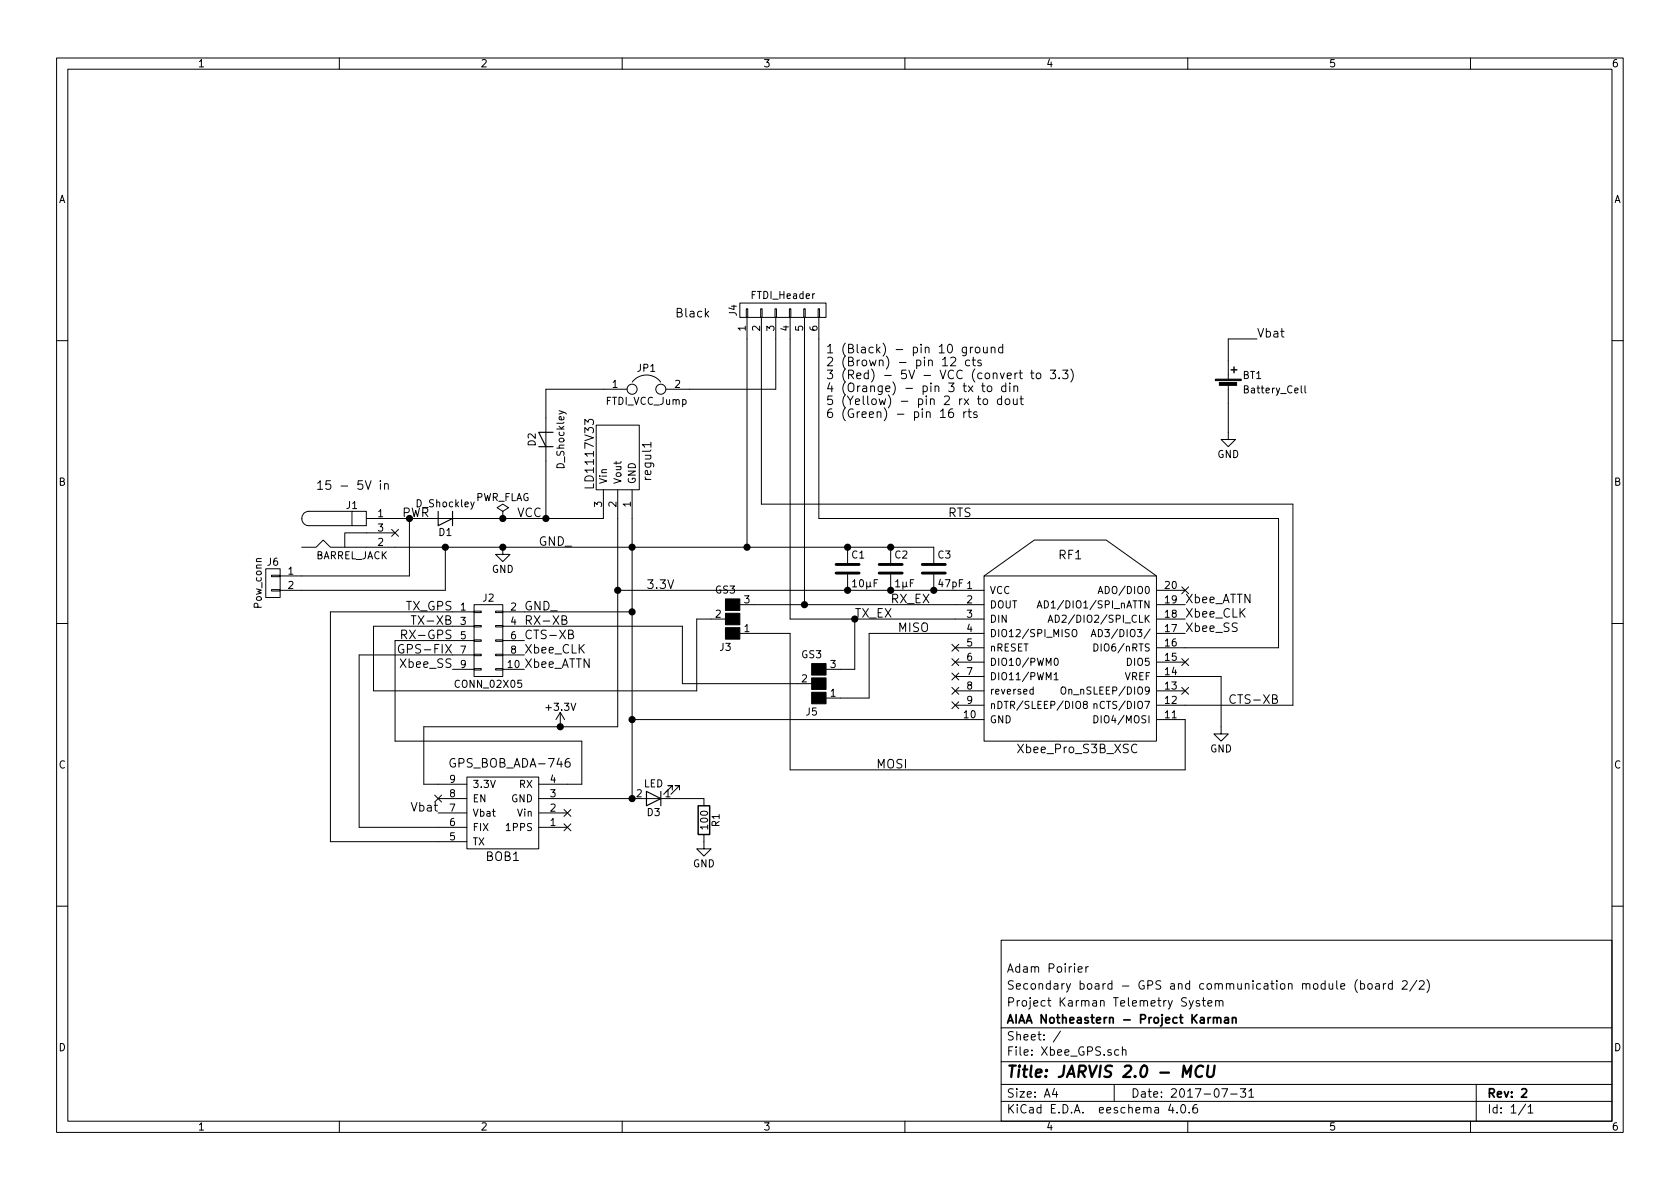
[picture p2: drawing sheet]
EESchema Schematic File Version 2
LIBS:power
LIBS:device
LIBS:transistors
LIBS:conn
LIBS:linear
LIBS:regul
LIBS:74xx
LIBS:cmos4000
LIBS:adc-dac
LIBS:memory
LIBS:xilinx
LIBS:microcontrollers
LIBS:dsp
LIBS:microchip
LIBS:analog_switches
LIBS:motorola
LIBS:texas
LIBS:intel
LIBS:audio
LIBS:interface
LIBS:digital-audio
LIBS:philips
LIBS:display
LIBS:cypress
LIBS:siliconi
LIBS:opto
LIBS:atmel
LIBS:contrib
LIBS:valves
LIBS:master_custom
LIBS:adafruit_BOBs
LIBS:Xbee_GPS-cache
EELAYER 25 0
EELAYER END
$Descr A4 11693 8268
encoding utf-8
Sheet 1 1
Title "JARVIS 2.0 - MCU"
Date "2017-07-31"
Rev "2"
Comp "AIAA Notheastern - Project Karman"
Comment1 "Project Karman Telemetry System"
Comment2 "Secondary board - GPS and communication module (board 2/2)"
Comment3 "Adam Poirier"
Comment4 ""
$EndDescr
$Comp
L CONN_02X05 J2
U 1 1
P 3400 4450
F 0 "J2" H 3400 4750 50  0000 C CNN
F 1 "CONN_02X05" H 3400 4150 50  0000 C CNN
F 2 "Connectors:IDC_Header_Straight_10pins" H 3400 3250 50  0001 C CNN
F 3 "" H 3400 3250 50  0001 C CNN
	1    3400 4450
	1    0    0    -1  
$EndComp
Text Label 3150 4250 2    60   ~ 0
TX_GPS
Text Label 3150 4350 2    60   ~ 0
TX-XB
Text Label 3150 4450 2    60   ~ 0
RX-GPS
Text Label 3150 4550 2    60   ~ 0
GPS-FIX
Text Label 3150 4650 2    60   ~ 0
Xbee_SS
Text Label 3650 4250 0    60   ~ 0
GND_
Text Label 3650 4350 0    60   ~ 0
RX-XB
Text Label 3650 4450 0    60   ~ 0
CTS-XB
Text Label 3650 4550 0    60   ~ 0
Xbee_CLK
Text Label 3650 4650 0    60   ~ 0
Xbee_ATTN
$Comp
L Xbee_Pro_S3B_XSC RF1
U 1 1
P 7200 5100
F 0 "RF1" H 7450 6350 60  0000 C CNN
F 1 "Xbee_Pro_S3B_XSC" H 7500 5000 60  0000 C CNN
F 2 "custom_master:Xbee_Pro_S3B" H 7200 5100 60  0001 C CNN
F 3 "" H 7200 5100 60  0001 C CNN
	1    7200 5100
	1    0    0    -1  
$EndComp
Text Label 8550 4900 0    60   ~ 0
CTS-XB
$Comp
L C C1
U 1 1
P 5900 3950
F 0 "C1" H 5925 4050 50  0000 L CNN
F 1 "10µF" H 5925 3850 50  0000 L CNN
F 2 "Capacitors_THT:C_Rect_L4.6mm_W2.0mm_P2.50mm_MKS02_FKP02" H 5938 3800 50  0001 C CNN
F 3 "" H 5900 3950 50  0001 C CNN
	1    5900 3950
	1    0    0    -1  
$EndComp
$Comp
L C C2
U 1 1
P 6200 3950
F 0 "C2" H 6225 4050 50  0000 L CNN
F 1 "1µF" H 6225 3850 50  0000 L CNN
F 2 "Capacitors_THT:C_Rect_L4.6mm_W2.0mm_P2.50mm_MKS02_FKP02" H 6238 3800 50  0001 C CNN
F 3 "" H 6200 3950 50  0001 C CNN
	1    6200 3950
	1    0    0    -1  
$EndComp
$Comp
L C C3
U 1 1
P 6500 3950
F 0 "C3" H 6525 4050 50  0000 L CNN
F 1 "47pF" H 6525 3850 50  0000 L CNN
F 2 "Capacitors_THT:C_Rect_L4.6mm_W2.0mm_P2.50mm_MKS02_FKP02" H 6538 3800 50  0001 C CNN
F 3 "" H 6500 3950 50  0001 C CNN
	1    6500 3950
	1    0    0    -1  
$EndComp
$Comp
L LD1117V33 regul1
U 1 1
P 4550 3400
F 0 "regul1" H 4350 3450 60  0000 C CNN
F 1 "LD1117V33" H 4300 3850 60  0000 C CNN
F 2 "TO_SOT_Packages_THT:TO-220_Neutral123_Vertical" H 4550 3400 60  0001 C CNN
F 3 "" H 4550 3400 60  0001 C CNN
	1    4550 3400
	0    -1   1    0   
$EndComp
$Comp
L BARREL_JACK J1
U 1 1
P 2450 3700
F 0 "J1" H 2450 3895 50  0000 C CNN
F 1 "BARREL_JACK" H 2450 3545 50  0000 C CNN
F 2 "custom_master:BARREL_JACK_W_Header_Holes" H 2450 3700 50  0001 C CNN
F 3 "" H 2450 3700 50  0001 C CNN
	1    2450 3700
	1    0    0    -1  
$EndComp
$Comp
L GPS_BOB_ADA-746 BOB1
U 1 1
P 3500 5600
F 0 "BOB1" H 3500 5250 60  0000 C CNN
F 1 "GPS_BOB_ADA-746" H 3550 5900 60  0000 C CNN
F 2 "adafruit_BOBs:GPS_BOB_A746" H 3500 5600 60  0001 C CNN
F 3 "" H 3500 5600 60  0001 C CNN
	1    3500 5600
	1    0    0    -1  
$EndComp
$Comp
L Battery_Cell BT1
U 1 1
P 8550 2700
F 0 "BT1" H 8650 2800 50  0000 L CNN
F 1 "Battery_Cell" H 8650 2700 50  0000 L CNN
F 2 "custom_master:CR1220_Conn_TH_MPD" V 8550 2760 50  0001 C CNN
F 3 "" V 8550 2760 50  0001 C CNN
	1    8550 2700
	1    0    0    -1  
$EndComp
Text Label 8750 2350 0    60   ~ 0
Vbat
$Comp
L GND #PWR01
U 1 1
P 8550 3000
F 0 "#PWR01" H 8550 2750 50  0001 C CNN
F 1 "GND" H 8550 2850 50  0000 C CNN
F 2 "" H 8550 3000 50  0001 C CNN
F 3 "" H 8550 3000 50  0001 C CNN
	1    8550 3000
	1    0    0    -1  
$EndComp
$Comp
L GND #PWR02
U 1 1
P 3500 3800
F 0 "#PWR02" H 3500 3550 50  0001 C CNN
F 1 "GND" H 3500 3650 50  0000 C CNN
F 2 "" H 3500 3800 50  0001 C CNN
F 3 "" H 3500 3800 50  0001 C CNN
	1    3500 3800
	1    0    0    -1  
$EndComp
$Comp
L +3.3V #PWR03
U 1 1
P 3900 5050
F 0 "#PWR03" H 3900 4900 50  0001 C CNN
F 1 "+3.3V" H 3900 5190 50  0000 C CNN
F 2 "" H 3900 5050 50  0001 C CNN
F 3 "" H 3900 5050 50  0001 C CNN
	1    3900 5050
	1    0    0    -1  
$EndComp
$Comp
L PWR_FLAG #FLG04
U 1 1
P 3500 3600
F 0 "#FLG04" H 3500 3675 50  0001 C CNN
F 1 "PWR_FLAG" H 3500 3750 50  0000 C CNN
F 2 "" H 3500 3600 50  0001 C CNN
F 3 "" H 3500 3600 50  0001 C CNN
	1    3500 3600
	1    0    0    -1  
$EndComp
Text Label 3050 5650 2    60   ~ 0
Vbat
$Comp
L GS3 J5
U 1 1
P 5700 4750
F 0 "J5" H 5750 4950 50  0000 C CNN
F 1 "GS3" H 5750 4551 50  0000 C CNN
F 2 "Connectors:GS3" V 5788 4676 50  0001 C CNN
F 3 "" H 5700 4750 50  0001 C CNN
	1    5700 4750
	-1   0    0    1   
$EndComp
$Comp
L GS3 J3
U 1 1
P 5100 4300
F 0 "J3" H 5150 4500 50  0000 C CNN
F 1 "GS3" H 5150 4101 50  0000 C CNN
F 2 "Connectors:GS3" V 5188 4226 50  0001 C CNN
F 3 "" H 5100 4300 50  0001 C CNN
	1    5100 4300
	-1   0    0    1   
$EndComp
Text Label 8250 4300 0    60   ~ 0
Xbee_CLK
Text Label 8250 4200 0    60   ~ 0
Xbee_ATTN
NoConn ~ 3050 5550
NoConn ~ 3950 5750
NoConn ~ 3950 5650
NoConn ~ 2750 3700
$Comp
L GND #PWR05
U 1 1
P 8500 5050
F 0 "#PWR05" H 8500 4800 50  0001 C CNN
F 1 "GND" H 8500 4900 50  0000 C CNN
F 2 "" H 8500 5050 50  0001 C CNN
F 3 "" H 8500 5050 50  0001 C CNN
	1    8500 5050
	1    0    0    -1  
$EndComp
$Comp
L CONN_01X06 J4
U 1 1
P 5450 2150
F 0 "J4" H 5450 2500 50  0000 C CNN
F 1 "FTDI_Header" V 5550 2150 50  0000 C CNN
F 2 "Pin_Headers:Pin_Header_Straight_1x06_Pitch2.54mm" H 5450 2150 50  0001 C CNN
F 3 "" H 5450 2150 50  0001 C CNN
	1    5450 2150
	0    -1   -1   0   
$EndComp
Text Notes 4700 2200 0    60   ~ 0
Black
$Comp
L D_Shockley D2
U 1 1
P 3800 3050
F 0 "D2" H 3800 3150 50  0000 C CNN
F 1 "D_Shockley" H 3800 2950 50  0000 C CNN
F 2 "Diodes_THT:D_DO-35_SOD27_P7.62mm_Horizontal" H 3800 3050 50  0001 C CNN
F 3 "" H 3800 3050 50  0001 C CNN
	1    3800 3050
	0    -1   -1   0   
$EndComp
$Comp
L D_Shockley D1
U 1 1
P 3100 3600
F 0 "D1" H 3100 3700 50  0000 C CNN
F 1 "D_Shockley" H 3100 3500 50  0000 C CNN
F 2 "Diodes_THT:D_DO-35_SOD27_P7.62mm_Horizontal" H 3100 3600 50  0001 C CNN
F 3 "" H 3100 3600 50  0001 C CNN
	1    3100 3600
	-1   0    0    1   
$EndComp
$Comp
L Jumper JP1
U 1 1
P 4500 2700
F 0 "JP1" H 4500 2850 50  0000 C CNN
F 1 "FTDI_VCC_Jump" H 4500 2620 50  0000 C CNN
F 2 "Pin_Headers:Pin_Header_Straight_1x02_Pitch2.54mm" H 4500 2700 50  0001 C CNN
F 3 "" H 4500 2700 50  0001 C CNN
	1    4500 2700
	1    0    0    -1  
$EndComp
Text Label 5950 4300 0    60   ~ 0
TX_EX
Text Label 6200 4200 0    60   ~ 0
RX_EX
Text Notes 5750 2900 0    60   ~ 0
1 (Black) - pin 10 ground\n2 (Brown) - pin 12 cts\n3 (Red) - 5V - VCC (convert to 3.3)\n4 (Orange) - pin 3 tx to din\n5 (Yellow) - pin 2 rx to dout\n6 (Green) - pin 16 rts
Text Notes 2200 3400 0    60   ~ 0
15 - 5V in
Text Label 8250 4400 0    60   ~ 0
Xbee_SS
NoConn ~ 6650 4500
NoConn ~ 6650 4700
NoConn ~ 6650 4800
NoConn ~ 6650 4900
NoConn ~ 8250 4800
NoConn ~ 8250 4600
NoConn ~ 8250 4100
NoConn ~ 6650 4600
Text Label 3600 3600 0    60   ~ 0
VCC
Text Label 3750 3800 0    60   ~ 0
GND_
Text Label 4500 4100 0    60   ~ 0
3.3V
Text Label 6600 3600 0    60   ~ 0
RTS
Text Label 6100 5350 0    60   ~ 0
MOSI
Text Label 6250 4400 0    60   ~ 0
MISO
Text Label 2800 3600 0    60   ~ 0
PWR
Wire Wire Line
	4400 4250 3650 4250
Wire Wire Line
	4400 3600 4400 5550
Wire Wire Line
	4400 5000 6650 5000
Wire Wire Line
	4750 4350 3650 4350
Wire Wire Line
	2600 4350 3150 4350
Wire Wire Line
	4300 4100 6650 4100
Connection ~ 6200 4100
Connection ~ 5900 4100
Connection ~ 6200 3800
Connection ~ 5900 3800
Connection ~ 4400 4250
Connection ~ 4400 3800
Wire Wire Line
	3950 5450 4050 5450
Wire Wire Line
	4050 5450 4050 5150
Wire Wire Line
	4050 5150 2750 5150
Wire Wire Line
	2750 5150 2750 4450
Wire Wire Line
	2750 4450 3150 4450
Wire Wire Line
	3150 4250 2300 4250
Wire Wire Line
	2300 4250 2300 5850
Wire Wire Line
	2300 5850 3050 5850
Wire Wire Line
	3050 5750 2500 5750
Wire Wire Line
	2500 5750 2500 4550
Wire Wire Line
	2500 4550 3150 4550
Wire Wire Line
	8550 2500 8550 2350
Wire Wire Line
	8550 2350 8750 2350
Connection ~ 3500 3800
Wire Wire Line
	4400 5550 3950 5550
Connection ~ 4400 5000
Wire Wire Line
	8550 2800 8550 3000
Wire Wire Line
	3050 5450 2950 5450
Wire Wire Line
	2950 5450 2950 5050
Wire Wire Line
	2950 5050 4300 5050
Connection ~ 3900 5050
Connection ~ 3500 3600
Wire Wire Line
	4750 4350 4750 4750
Wire Wire Line
	4750 4750 5550 4750
Wire Wire Line
	5850 4650 5950 4650
Wire Wire Line
	5950 4650 5950 4300
Wire Wire Line
	5500 4300 6650 4300
Wire Wire Line
	5250 4200 6650 4200
Wire Wire Line
	4850 4300 4950 4300
Wire Wire Line
	8250 5000 8250 5350
Wire Wire Line
	8250 5350 5500 5350
Wire Wire Line
	5500 5350 5500 4400
Wire Wire Line
	5500 4400 5250 4400
Wire Wire Line
	6050 4400 6650 4400
Wire Wire Line
	6050 4400 6050 4850
Wire Wire Line
	6050 4850 5850 4850
Wire Wire Line
	8500 4700 8500 5050
Wire Wire Line
	4300 5050 4300 3600
Wire Wire Line
	2600 4350 2600 4800
Wire Wire Line
	2600 4800 4850 4800
Wire Wire Line
	4850 4800 4850 4300
Connection ~ 4300 4100
Wire Wire Line
	2750 3800 6500 3800
Wire Wire Line
	5200 2350 5200 3800
Connection ~ 5200 3800
Wire Wire Line
	5300 2350 5300 3500
Wire Wire Line
	5300 3500 9000 3500
Wire Wire Line
	9000 3500 9000 4900
Wire Wire Line
	5400 2350 5400 2700
Wire Wire Line
	3800 2700 3800 2900
Wire Wire Line
	3800 3600 3800 3200
Connection ~ 3800 3600
Wire Wire Line
	2750 3600 2950 3600
Wire Wire Line
	3250 3600 4200 3600
Wire Wire Line
	5400 2700 4800 2700
Wire Wire Line
	4200 2700 3800 2700
Wire Wire Line
	5500 2350 5500 4300
Connection ~ 5950 4300
Connection ~ 6500 4100
Wire Wire Line
	5600 2350 5600 4200
Connection ~ 5600 4200
Wire Wire Line
	8250 4700 8500 4700
Wire Wire Line
	9000 4900 8250 4900
Wire Wire Line
	8250 4500 8900 4500
Wire Wire Line
	8900 4500 8900 3600
Wire Wire Line
	8900 3600 5700 3600
Wire Wire Line
	5700 3600 5700 2350
$Comp
L CONN_01X02 J6
U 1 1
P 1900 4050
F 0 "J6" H 1900 4200 50  0000 C CNN
F 1 "Pow_conn" V 2000 4050 50  0000 C CNN
F 2 "Pin_Headers:Pin_Header_Straight_1x02" H 1900 4050 50  0001 C CNN
F 3 "" H 1900 4050 50  0001 C CNN
	1    1900 4050
	-1   0    0    -1  
$EndComp
Wire Wire Line
	2100 4000 2850 4000
Wire Wire Line
	2850 4000 2850 3600
Connection ~ 2850 3600
Wire Wire Line
	2100 4100 3100 4100
Wire Wire Line
	3100 4100 3100 3800
Connection ~ 3100 3800
$Comp
L LED D3
U 1 1
P 4550 5550
F 0 "D3" H 4550 5650 50  0000 C CNN
F 1 "LED" H 4550 5450 50  0000 C CNN
F 2 "LEDs:LED-3MM" H 4550 5550 50  0001 C CNN
F 3 "" H 4550 5550 50  0001 C CNN
	1    4550 5550
	-1   0    0    1   
$EndComp
Connection ~ 4400 5550
$Comp
L GND #PWR06
U 1 1
P 4900 5850
F 0 "#PWR06" H 4900 5600 50  0001 C CNN
F 1 "GND" H 4900 5700 50  0000 C CNN
F 2 "" H 4900 5850 50  0001 C CNN
F 3 "" H 4900 5850 50  0001 C CNN
	1    4900 5850
	1    0    0    -1  
$EndComp
Wire Wire Line
	4900 5550 4700 5550
$Comp
L R R1
U 1 1
P 4900 5700
F 0 "R1" V 4980 5700 50  0000 C CNN
F 1 "100" V 4900 5700 50  0000 C CNN
F 2 "Resistors_THT:R_Axial_DIN0207_L6.3mm_D2.5mm_P7.62mm_Horizontal" V 4830 5700 50  0001 C CNN
F 3 "" H 4900 5700 50  0001 C CNN
	1    4900 5700
	1    0    0    -1  
$EndComp
$EndSCHEMATC
